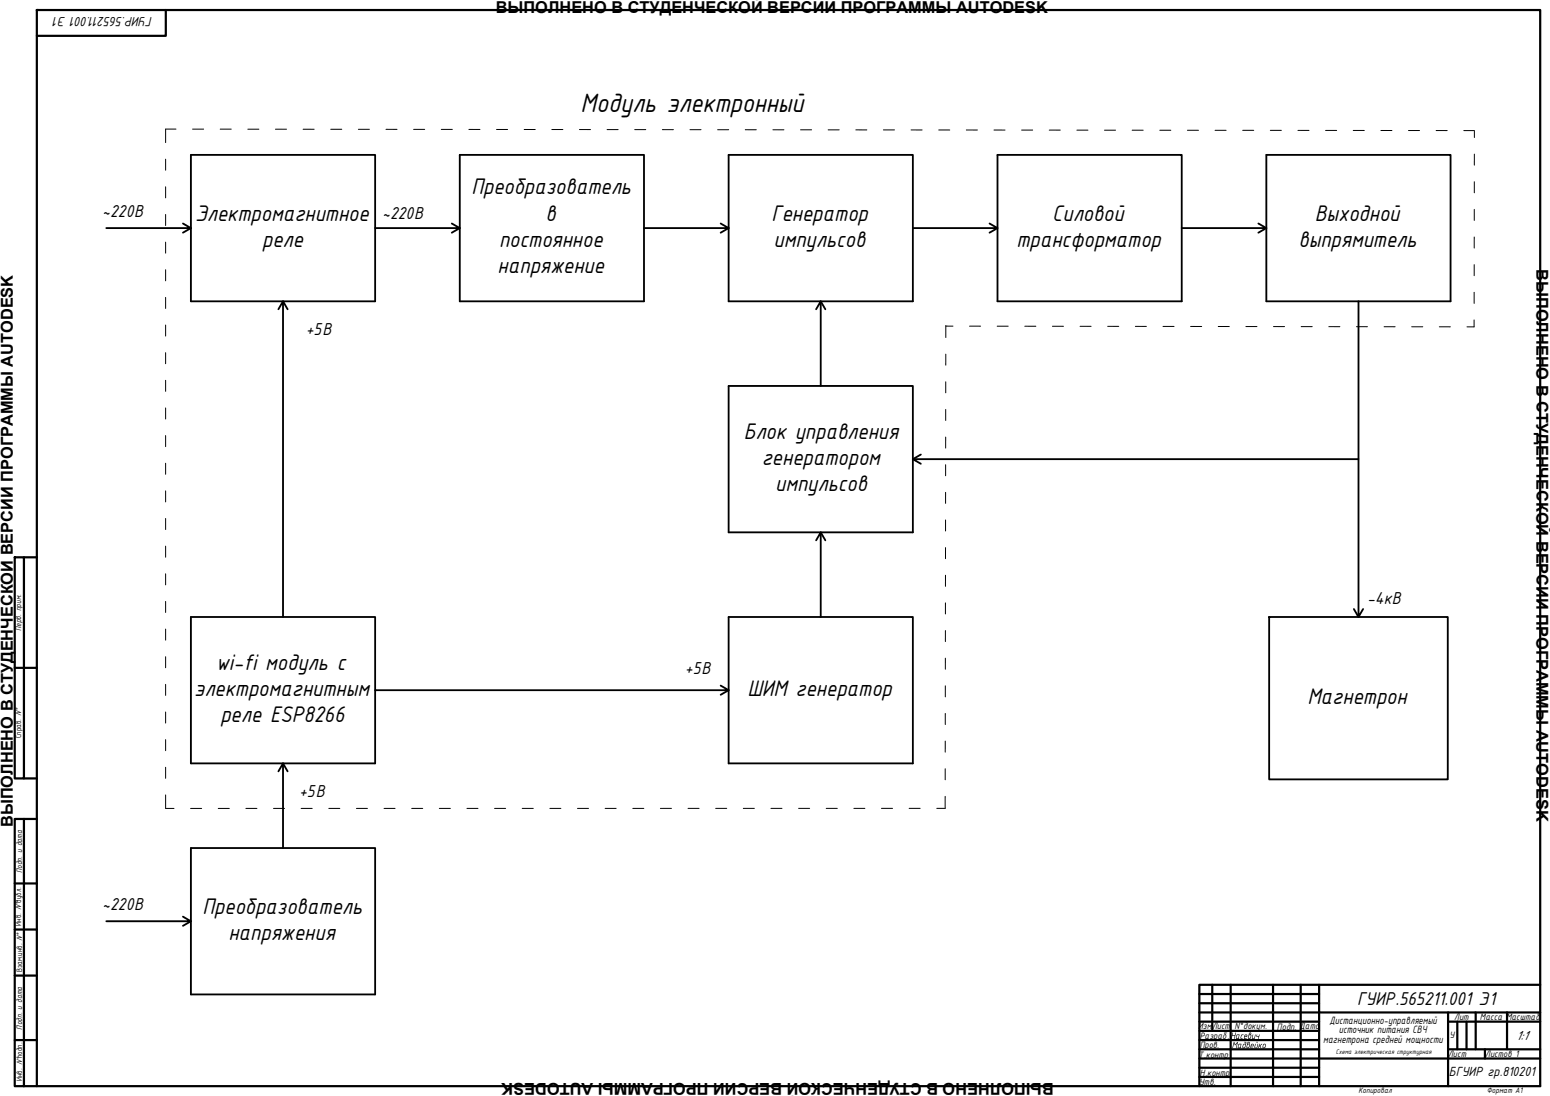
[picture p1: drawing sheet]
<svg xmlns="http://www.w3.org/2000/svg" width="420mm" height="297mm" viewBox="0 0 420 297" stroke-linecap="round" stroke-linejoin="round" font-family="sans-serif">
<!-- layer: 0 -->
<g fill="none" stroke="#000" stroke-width=".6">
<path d="M44.9 2.7v7h-34.9M4 151h2.5v60h-2.5zM6.5 151h3.5M4 181h6M6.5 211h3.5M4 222h2.5v72.4h-2.5zM4 239.4h6M6.5 222h3.5M4 251.9h6M4 264.4h6M325.1 269.4h32.5M325.1 271.9h32.5"/>
<path d="M325.1 274.4h92.4M325.1 279.4h32.5M325.1 276.9h32.5M328.6 266.9v12.5M333.6 266.9v27.5M345.1 266.9v27.5M352.6 266.9v27.5M357.6 266.9v27.5M392.5 276.9h25M392.5 274.4v20M395 276.9v7.5M397.5 276.9v7.5"/>
<path d="M400 274.4v10M408.5 274.4v10M417.5 266.9h-92.4v27.5M4 281.9h6M6.5 294.4h411v-291.7h-407.5v291.7M325.1 281.9h32.5M325.1 284.4h32.5M325.1 286.9h92.4M325.1 289.4h32.5M325.1 291.9h32.5M392.5 284.4h25M402.5 284.4v2.5"/>
</g>
<circle cx="10" cy="2.7" r=".3" fill="#000"/>
<path d="M51.7 81.7h50M124.6 81.7h50M197.5 81.7h49.9M270.4 81.7h49.9M343.3 81.7h49.9M197.5 144.3h49.9M344 167.2h48.4v44h-48.4zM51.7 206.9h50M197.5 206.9h49.9M51.7 269.5h50" fill="none" stroke="#000" stroke-width=".5"/>
<!-- layer: 0 -->
<g fill="none" stroke="#000" stroke-width=".5">
<path d="M49.6 60.6l2.1 1.2h-22.9M51.7 61.8l-2.1 1.3M122.5 60.6l2.1 1.2h-22.9M124.6 61.8l-2.1 1.3M195.3 60.6l2.2 1.2h-22.9M197.5 61.8l-2.2 1.3M268.2 60.6l2.2 1.2h-23M270.4 61.8l-2.2 1.3M341.1 60.6l2.2 1.2h-23M343.3 61.8l-2.2 1.3M51.7 81.7v-39.7h50v39.7M75.5 83.8l1.2-2.1v85.5"/>
<path d="M76.7 81.7l1.3 2.1M124.6 81.7v-39.7h50v39.7M197.5 81.7v-39.7h49.9v39.7M221.2 83.8l1.3-2.1v22.9M222.5 81.7l1.2 2.1M270.4 81.7v-39.7h49.9v39.7M343.3 81.7v-39.7h49.9v39.7M368.2 81.7v85.5l1.3-2.1M249.6 123.2l-2.2 1.2M368.2 124.4h-120.8l2.2 1.3M197.5 144.3v-39.7h49.9v39.7M221.2 146.4l1.3-2.1v22.9"/>
<path d="M222.5 144.3l1.2 2.1M367 165.1l1.2 2.1M195.3 185.8l2.2 1.3h-95.8M197.5 187.1l-2.2 1.2M51.7 206.9v-39.7h50v39.7M75.5 209.1l1.2-2.2v22.9M76.7 206.9l1.3 2.2M197.5 206.9v-39.7h49.9v39.7M49.6 248.4l2.1 1.3h-22.9M51.7 249.7l-2.1 1.2M51.7 269.5v-39.7h50v39.7"/>
</g>
<g fill="none" stroke="#000" stroke-width=".27">
<path d="M47.7 35h-2.8v3.6M52.2 35h3M59.7 35h3M67.2 35h3M74.7 35h3M82.2 35h3M89.7 35h2.9M97.1 35h3M104.6 35.1h3M112.1 35.1h3M119.6 35.1h3M127.1 35.1h3"/>
<path d="M134.6 35.1h3M142.1 35.1h3M149.6 35.1h3M157.1 35.1h3M164.6 35.1h3M172.1 35.1h2.9M179.5 35.1h3M187 35.1l3 .1M194.5 35.2h3M202 35.2h3M209.5 35.2h3M217 35.2h3"/>
<path d="M224.5 35.2h3M232 35.2h3M239.5 35.2h3M247 35.2h3M254.5 35.2h3M261.9 35.2h3M269.4 35.2h3M276.9 35.3h3M284.4 35.3h3M291.9 35.3h3M299.4 35.3h3M306.9 35.3h3"/>
<path d="M314.4 35.3h3M321.9 35.3h3M329.4 35.3h3M336.9 35.3h3M344.3 35.3h3M351.8 35.3h3M359.3 35.4h3M366.8 35.4h3M374.3 35.4h3M381.8 35.4h3M389.3 35.4h3M396.8 35.4h2.8"/>
<path d="M399.7 35.4v1.9M44.9 43.1v3M44.9 50.6v3M44.9 58.1v3M399.6 56.7v3M399.6 49.3v3M399.7 41.8l-.1 3M44.9 65.6v3M44.9 73.1v3M399.6 79.2v3M399.6 71.7v3M399.6 64.2v3"/>
<path d="M44.9 80.6v3M44.9 88.1v3M44.9 95.6v3M256.4 96v3M256.4 88.2v3.3M256.4 88.4h1.9M262.8 88.4h3M270.3 88.4h3M277.8 88.4h3M285.3 88.4h3M292.8 88.4h3M300.3 88.4l3 .1"/>
<path d="M307.8 88.5h3M315.3 88.5h2.9M322.7 88.5h3M330.2 88.5h3M337.7 88.5h3M345.2 88.5h3M352.7 88.5h3M360.2 88.5h3M367.7 88.5h3M375.2 88.6h3M382.7 88.6h3M390.2 88.6h3"/>
<path d="M399.6 86.7v1.9h-1.9M44.9 103.1v3M44.9 110.6v3M44.9 118.1v2.9M256.3 118.5v3M256.4 111l-.1 3M256.4 103.5v3M44.9 125.5v3M44.9 133v3M256.3 133.4v3M256.3 125.9v3M44.9 140.5v3"/>
<path d="M44.9 148v3M44.9 155.5v3M256.3 155.9v3M256.3 148.4v3M256.3 140.9v3M44.9 163v3M44.9 170.5v3M44.9 178v3M256.3 178.4v3M256.3 170.9v3M256.3 163.4v3M44.9 185.5v3"/>
<path d="M44.9 193v3M256.2 193.4v3M256.2 185.9v3M44.9 215.4v3.7h2.3M44.9 200.5v3M44.9 207.9v3M51.7 219.1h3M59.2 219.1h3M66.6 219.1h3M74.1 219.1h3M81.6 219.1h3M89.1 219.1h3"/>
<path d="M96.6 219.1h3M104.1 219.1h3M111.6 219.1h3M119.1 219.1h3M126.6 219.1h3M134.1 219.1h3M141.6 219.1h3M149.1 219.1h2.9M156.5 219.1h3M164 219.1h3M171.5 219.1h3M182 219.1h-3"/>
<path d="M186.5 219.1h3M194 219.1h3M201.5 219.1h3M209 219.1h3M216.5 219.1h3M224 219.1h3M231.5 219.1h2.9M238.9 219.1h3M246.4 219.1h3M256.2 215.8v3.3h-2.3M256.2 208.3v3M256.2 200.9v2.9"/>
</g>
<text font-size="7.7" x="157.4" y="30.5">Модуль электронный</text>
<g font-size="6.6">
<text x="127.8" y="52.7">Преобразователь</text>
<text x="52.9" y="59.8">Электромагнитное</text>
<text x="147.9" y="59.8">в</text>
<text x="209.1" y="59.8">Генератор</text>
<text x="285.2" y="59.8">Силовой</text>
<text x="356.4" y="59.8">Выходной</text>
<text x="71.1" y="66.8">реле</text>
<text x="135.3" y="66.8">постоянное</text>
<text x="209.7" y="66.8">импульсов</text>
<text x="275.5" y="66.8">трансформатор</text>
<text x="352" y="66.8">выпрямитель</text>
<text x="134.9" y="73.9">напряжение</text>
<text x="201.6" y="118.9">Блок управления</text>
<text x="206.5" y="125.9">генератором</text>
<text x="210.1" y="133">импульсов</text>
<text x="58.5" y="181.5">wi-fi модуль с</text>
<text x="52.6" y="188.5">электромагнитным</text>
<text x="202.6" y="188.5">ШИМ генератор</text>
<text x="354.4" y="190.7">Магнетрон</text>
<text x="59.7" y="195.6">реле ESP8266</text>
<text x="54.9" y="247.6">Преобразователь</text>
<text x="61.9" y="254.7">напряжения</text>
</g>
<text font-size="5.4" x="367.9" y="272.5">ГУИР.565211.001 Э1</text>
<g font-size="5">
<text x="27.7" y="58.8">~220В</text>
<text x="103.6" y="59.3">~220В</text>
<text x="82.9" y="90.9">+5В</text>
<text x="370.6" y="163.7">-4кВ</text>
<text x="185.7" y="182.8">+5В</text>
<text x="81.1" y="215.9">+5В</text>
<text x="27.7" y="246.6">~220В</text>
</g>
<g font-size="4.4">
<text x="134.4" y="3.5">ВЫПОЛНЕНО В СТУДЕНЧЕСКОЙ ВЕРСИИ ПРОГРАММЫ AUTODESK</text>
<text x="416.5" y="72.9" transform="rotate(90 416.5 72.9)">ВЫПОЛНЕНО В СТУДЕНЧЕСКОЙ ВЕРСИИ ПРОГРАММЫ AUTODESK</text>
<text x="3.5" y="224.2" transform="rotate(-90 3.5 224.2)">ВЫПОЛНЕНО В СТУДЕНЧЕСКОЙ ВЕРСИИ ПРОГРАММЫ AUTODESK</text>
<text x="285.6" y="293.6" transform="rotate(-180 285.6 293.6)">ВЫПОЛНЕНО В СТУДЕНЧЕСКОЙ ВЕРСИИ ПРОГРАММЫ AUTODESK</text>
</g>
<g font-size="3.9">
<text x="41.4" y="4.6" transform="rotate(-180 41.4 4.6)">ГУИР.565211.001 Э1</text>
<text x="411" y="281.9">1:1</text>
<text x="392.7" y="291.5">БГУИР гр.810201</text>
</g>
<g font-size="3.1">
<text x="360.4" y="277.4">Дистанционно-управляемый</text>
<text x="362.9" y="280.1">источник питания СВЧ</text>
<text x="358.7" y="282.7">магнетрона средней мощности</text>
</g>
<g font-size="2.7">
<text x="324.8" y="279">ИзмЛист</text>
<text x="325.2" y="281.6">Разраб.</text>
<text x="328.5" y="279">.</text>
<text x="333.5" y="281.6">Насевич</text>
<text x="334.6" y="278.9">N°докум.</text>
<text x="346.2" y="279.1">Подп. Дата</text>
<text x="392.9" y="281.3">У</text>
<text x="394.2" y="276.5">Лит</text>
<text x="401.2" y="276.5">Масса Масштаб</text>
<text x="324.8" y="286.6">Т.контр.</text>
<text x="325.2" y="284.1">Пров.</text>
<text x="333.9" y="284.1">Мадвейко</text>
<text x="392.5" y="286.5">Лист</text>
<text x="402.6" y="286.6">Листов 1</text>
<text x="325.2" y="291.6">Н.контр.</text>
<text x="325.1" y="294.1">Утв.</text>
</g>
<g font-size="2.3">
<text x="5.8" y="171" transform="rotate(-90 5.8 171)">Перв. прим.</text>
<text x="5.8" y="200.1" transform="rotate(-90 5.8 200.1)">Справ. N°</text>
<text x="6" y="236.6" transform="rotate(-90 6 236.6)">Подп. и дата</text>
<text x="5.8" y="250.9" transform="rotate(-90 5.8 250.9)">Инв. N°дубл.</text>
<text x="6" y="263.6" transform="rotate(-90 6 263.6)">Взам.инв. N°</text>
<text x="6" y="279" transform="rotate(-90 6 279)">Подп. и дата</text>
<text x="6" y="293" transform="rotate(-90 6 293)">Инв. N°подп.</text>
<text x="368.2" y="296.2">Копировал</text>
<text x="403" y="296.2">Формат А1</text>
</g>
<text font-size="1.9" x="362.1" y="285.8">Схема электрическая структурная</text>
</svg>
